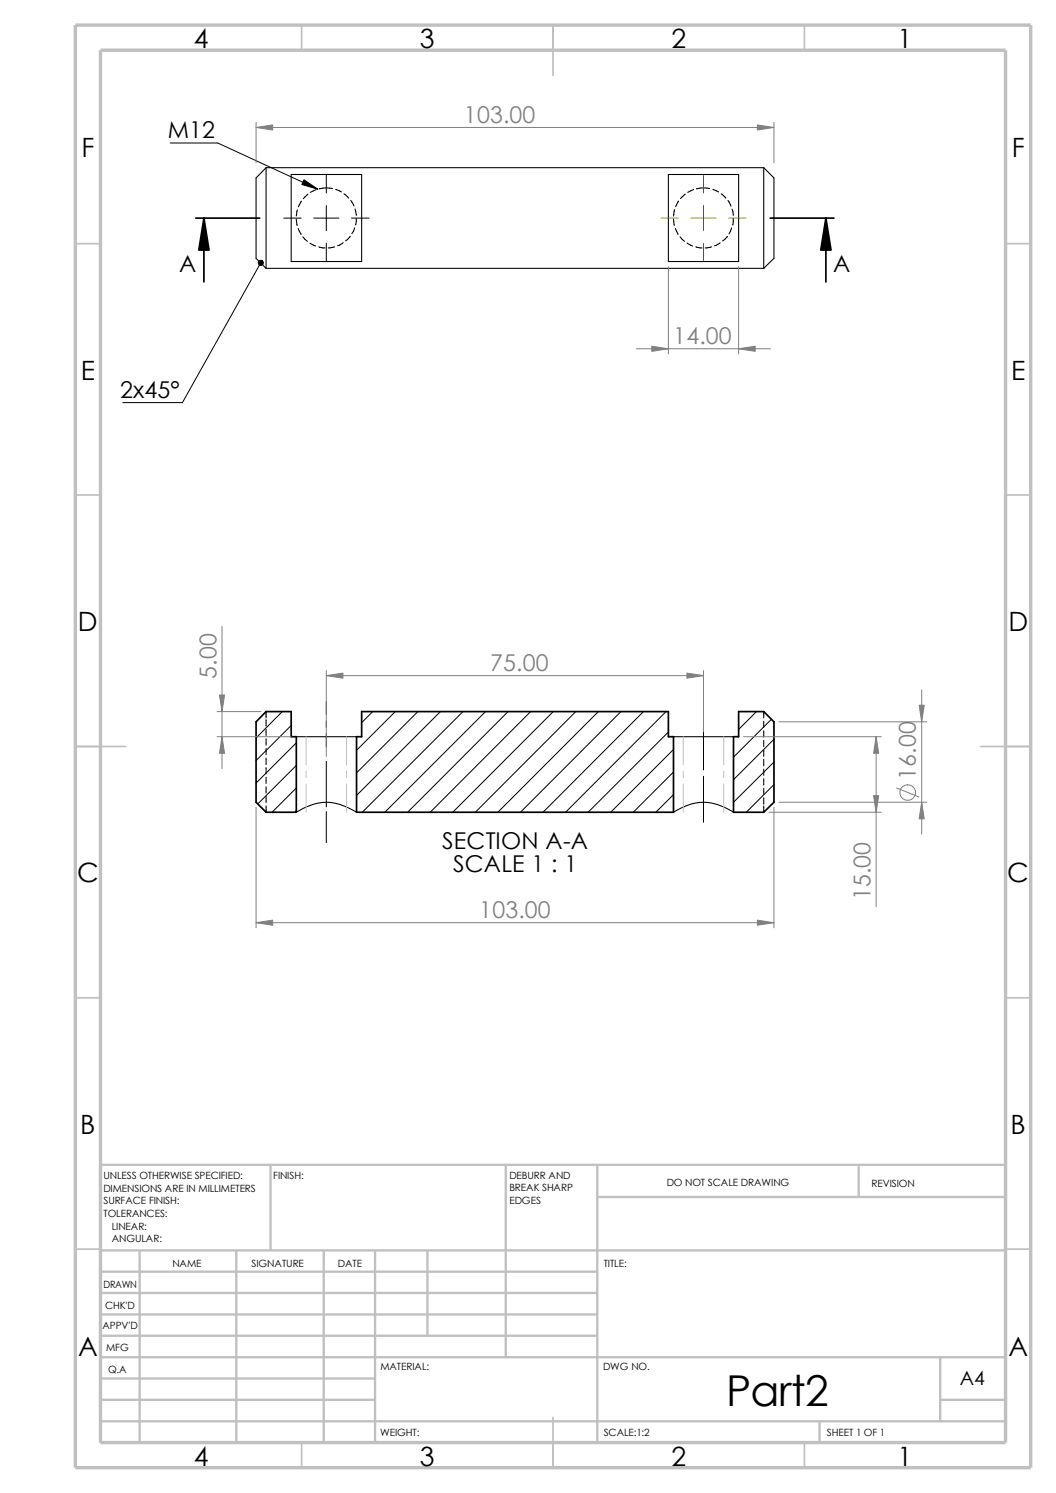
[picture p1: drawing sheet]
<svg xmlns="http://www.w3.org/2000/svg" width="210mm" height="297mm" viewBox="0 0 210 297" stroke-linecap="round" stroke-linejoin="round" font-family="sans-serif">
<g fill="none" stroke="#c0c0c0" stroke-width=".34">
<path d="M60 5v5M110 5v10M160 5v5M15 48.5h5M200 48.5h5M15 98.5h5M200 98.5h5M15 148.5h10M195 148.5h10M15 198.5h5M200 198.5h5M15 248.5h5"/>
<path d="M200 248.5h5M60 287v5M110 282v10M160 287v5"/>
</g>
<g fill="none" stroke="#c0c0c0" stroke-width=".47">
<path d="M53.8 231.7v17.1M100.6 231.7v38.3M118.8 231.7v55.3M118.8 238.1h81.2M170.8 231.7v6.4M200 231.7h-180v55.3M20 248.8h180M20 257.2h98.8M20 253h98.8M27.8 248.8v38.2M47 248.8v38.2M64.4 248.8v38.2"/>
<path d="M74.6 248.8v38.2M85 248.8v16.9M20 265.7h98.8M20 261.5h98.8M20 278.5h54.6M20 274.2h54.6M20 270h180M187 278.5h13M187 270v12.7M20 282.7h180M163 282.7v4.3"/>
</g>
<path d="M15 5h190v287h-190zM20 10h180v277h-180z" fill="none" stroke="#c0c0c0" stroke-width=".68" stroke-linecap="butt"/>
<g fill="none" stroke="#000" stroke-width=".21">
<path d="M52.9 33.4l-2 2v16l2 2M52.9 33.4h99M52.9 33.4v20M57.9 34.7h14v17.3h-14zM61.2 38.6l-.9 .9M62.9 37.7l-1.2 .6M64.8 37.4l-1.3 .1M64.9 37.4l1.2 .1M66.8 37.7l1.1 .5M68.4 38.6l.9 .8M69.8 39.9l.6 1.1M132.9 34.7h14v17.3h-14z"/>
<path d="M136.3 38.6l-1 .9M137.9 37.7l-1.1 .6M139.8 37.4l-1.3 .1M139.9 37.4l1.2 .1M141.8 37.7l1.1 .5M143.4 38.6l1 .8M144.8 39.9l.6 1.1M151.9 33.4v20M151.9 33.4l2 2v16l-2 2M52.9 53.4h99M58.9 43.6l.2 1.3M59.1 41.7l-.2 1.3"/>
<path d="M59.3 45.5l.6 1.1M59.9 46.6h.1M59.9 40l-.5 1.1M60.2 47.1l.9 .9M61.6 48.4l1.2 .5M63.4 49.1l1.2 .2M66.5 49.1l-1.2 .2M68.2 48.3l-1.1 .6M69.6 47l-.9 .9M70.5 45.3l-.5 1.2M70.6 41.6l.3 1.2M70.9 43.5l-.2 1.2"/>
<path d="M133.9 43.6l.2 1.2M134.2 41.7l-.3 1.3M134.3 45.5l.5 1.1M134.8 46.6h.1M135 40l-.6 1.1M135.3 47.1l.8 .9M136.7 48.3l1.1 .6M138.4 49.1l1.2 .2M141.5 49.1l-1.2 .2M143.2 48.3l-1.1 .6M144.7 47l-1 .9M145.5 45.3l-.5 1.2"/>
<path d="M145.6 41.6l.2 1.2M145.8 43.5l-.1 1.2M58.9 146.6h12M133.9 146.6h12M58.9 161.6a10 10 0 0 1 11.7-.2l.3 .2M133.9 161.6a10 10 0 0 1 11.7-.2l.3 .2"/>
</g>
<g fill="none" stroke="#000" stroke-width=".2">
<path d="M33.9 28.4h9.4l19.9 9.2M64.9 34.9v3.5M51.9 52.3l-15.6 27.8h-11.9M56.4 43.4h3.5M62.4 43.4h5M64.9 40.9v5M64.9 48.4v3.5M69.9 43.4h3.5M64.9 139.6v2.6M139.9 139.6v1.5M52.9 141.6v1.2M52.9 143.2v1.2"/>
<path d="M52.9 145.1v1.2M52.9 147v1.3M52.9 148.9v1.3M52.9 150.8v1.3M52.9 152.7v1.3M52.9 154.6v1.3M52.9 156.5v1.3M52.9 158.4v1.3M56.1 141.6l-5.2 5.2M57.9 144.3l-7 7M58.9 147.8l-8 8M58.9 152.3l-7.6 7.6"/>
<path d="M58.9 156.8l-4.8 4.8M64.9 143.4v1.3M64.9 146v2.6M64.9 151.5v9M74.1 141.6l-2.2 2.2M78.6 141.6l-7.7 7.7M83.1 141.6l-12.2 12.2M87.6 141.6l-16.7 16.6M92.1 141.6l-20 20M96.6 141.6l-20.1 20M101 141.6l-19.9 20M105.5 141.6l-19.9 20"/>
<path d="M110 141.6l-20 20M114.5 141.6l-20 20M119 141.6l-20 20M123.5 141.6l-20 20M128 141.6l-20 20M132.5 141.6l-20 20M132.9 145.6l-15.9 16M133.9 158.1l-3.5 3.5M133.9 149.1l-12.4 12.5M133.9 153.6l-8 8M139.9 142.4v1.3M139.9 144.9v8.3"/>
<path d="M139.9 154.4v9.2M150.5 141.6l-3.6 3.5M151.9 141.6v1.2M151.9 143.5v1.2M151.9 145.4v1.2M151.9 147.3v1.2M151.9 149.2v1.3M151.9 151.1v1.3M151.9 153v1.3M151.9 154.9v1.3M151.9 156.8v1.3M151.9 158.7v1.3"/>
<path d="M153.4 143.1l-7.5 7.5M153.9 147.1l-8 8M153.9 151.6l-8 8M153.9 156.1l-5.5 5.5M52.9 160.3v1.3M58.9 161.2l-.3 .4M64.9 161.5v6.1M151.9 160.3v1.3"/>
</g>
<path d="M38.9 43.4h12.7M40.6 43.4v12.7M153.2 43.4h12.7M164.3 43.4v12.7M52.9 141.6h5v5h1v15h-6l-2-2v-16zM71.9 141.6h61v5h1v15h-63v-15h1zM146.9 141.6h5l2 2v16l-2 2h-6v-15h1z" fill="none" stroke="#000" stroke-width=".34"/>
<path d="M60.9 146.6v5.5M60.9 153.4v1.3M60.9 156v5.6M68.9 146.6v5.5M68.9 153.4v1.3M68.9 156v5.6M135.9 146.6v5.5M135.9 153.4v1.3M135.9 156v5.6M143.9 146.6v5.5M143.9 153.4v1.3M143.9 156v5.6" fill="none" stroke="#c0c0c0" stroke-width=".2"/>
<path d="M139.9 34.9v3.5M131.4 43.4h3.5M137.4 43.4h5M139.9 40.9v5M139.9 48.4v3.5M144.9 43.4h3.5" fill="none" stroke="#808000" stroke-width=".2"/>
<g fill="#000" stroke="#000" stroke-width=".2">
<path d="M60.5 35.8l2.7 1.8-3.2-.9z"/>
<path d="M51.4 52l.3-.2 .4 .1-.2 .4 .2-.4a.51 .51 0 0 1 .2 .7 .51 .51 0 0 1-.7 .1 .51 .51 0 0 1-.2-.7z" fill-rule="evenodd"/>
</g>
<g fill="none" stroke="#808080" stroke-width=".2">
<path d="M50.9 24.3v8.1M50.9 25.4h103M153.9 24.3v8.1M132.9 53v17.4M146.9 53v17.4M126.6 69.4h26.6M44.2 124.6v28.3M64.9 134.4h75M64.9 133.4v17.1M139.9 133.4v12.2M183.3 137.2v28.7M43.2 146.6h14.7"/>
<path d="M43.2 141.6h8.7M147.9 146.6h27.4M154.9 159.6h29.4M154.9 143.6h29.4M174.2 146.6v33.8M178.3 156.8l4.5 1.7M50.9 160.6v24M152.9 161.6h22.4M153.9 160.6v24M50.9 183.6h103"/>
<circle cx="180.5" cy="157.7" r="1.56"/>
</g>
<g fill="#808080" stroke="#808080" stroke-width=".2">
<path d="M150.6 24.8l3.3 .6-3.3 .5z"/>
<path d="M50.9 25.4l3.3-.6v1.1z"/>
<path d="M146.9 69.4l3.3-.5v1z"/>
<path d="M129.6 68.9l3.3 .5-3.3 .5z"/>
<path d="M173.7 158.3h1.1l-.6 3.3z"/>
<path d="M174.2 146.6l.6 3.3h-1.1z"/>
<path d="M136.6 133.9l3.3 .5-3.3 .5z"/>
<path d="M64.9 134.4l3.3-.5v1z"/>
<path d="M183.3 159.6l.5 3.3h-1z"/>
<path d="M182.8 140.3h1l-.5 3.3z"/>
<path d="M150.6 183l3.3 .6-3.3 .5z"/>
<path d="M50.9 183.6l3.3-.6v1.1z"/>
<path d="M44.2 146.6l.5 3.3h-1.1z"/>
<path d="M43.6 138.3h1.1l-.5 3.3z"/>
</g>
<path d="M40.6 43.4l1 6.3h-2.1zM164.3 43.4l1 6.3h-2.1z" fill="#000" stroke="#000" stroke-width=".34"/>
<text font-size="8.5" x="144.4" y="279.7">Part2</text>
<g font-size="5.3">
<text x="38.5" y="9.6">4</text>
<text x="83.5" y="9.6">3</text>
<text x="133.5" y="9.6">2</text>
<text x="178.5" y="9.6">1</text>
<text x="16.2" y="31.3">F</text>
<text x="201.2" y="31.3">F</text>
<text x="16" y="75.6">E</text>
<text x="201.1" y="75.6">E</text>
<text x="15.5" y="125.6">D</text>
<text x="200.6" y="125.6">D</text>
<text x="15.3" y="175.6">C</text>
<text x="200.3" y="175.6">C</text>
<text x="16" y="225.6">B</text>
<text x="201" y="225.6">B</text>
<text x="15.5" y="269.8">A</text>
<text x="200.5" y="269.8">A</text>
<text x="38.5" y="291.6">4</text>
<text x="83.5" y="291.6">3</text>
<text x="133.5" y="291.6">2</text>
<text x="178.5" y="291.6">1</text>
</g>
<g font-size="4.6">
<text x="33.4" y="27.5">M12</text>
<text x="35.6" y="54.1">A</text>
<text x="165.7" y="54.1">A</text>
<text x="23.9" y="79.2">2x45°</text>
<text x="88" y="168.9">SECTION A-A</text>
<text x="90.1" y="173.4">SCALE 1 : 1</text>
</g>
<g font-size="4.6" fill="#808080">
<text x="92.3" y="24.4">103.00</text>
<text x="133.9" y="68.5">14.00</text>
<text x="43.1" y="135" transform="rotate(-90 43.1 135)">5.00</text>
<text x="97.5" y="133.5">75.00</text>
<text x="182.2" y="155.2" transform="rotate(-90 182.2 155.2)">16.00</text>
<text x="173.1" y="179.1" transform="rotate(-90 173.1 179.1)">15.00</text>
<text x="95.3" y="182.6">103.00</text>
</g>
<text font-size="3.9" x="190.9" y="275.5">A4</text>
<g font-size="2">
<text x="20.6" y="234.6">UNLESS OTHERWISE SPECIFIED:</text>
<text x="20.6" y="237.1">DIMENSIONS ARE IN MILLIMETERS</text>
<text x="20.6" y="239.6">SURFACE FINISH:</text>
<text x="54.4" y="234.6">FINISH:</text>
<text x="101.3" y="239.5">EDGES</text>
<text x="101.3" y="234.5">DEBURR AND</text>
<text x="101.3" y="237">BREAK SHARP</text>
<text x="132.6" y="236">DO NOT SCALE DRAWING</text>
<text x="173.3" y="236.2">REVISION</text>
<text x="20.6" y="242.1">TOLERANCES:</text>
<text x="22.2" y="244.6">LINEAR:</text>
<text x="22.2" y="247.1">ANGULAR:</text>
<text x="50" y="252">SIGNATURE</text>
<text x="67.2" y="252">DATE</text>
<text x="120.1" y="252">TITLE:</text>
<text x="20.6" y="256.2">DRAWN</text>
<text x="34.3" y="252.1">NAME</text>
<text x="20.9" y="260.4">CHK'D</text>
<text x="20.4" y="264.5">APPV'D</text>
<text x="21.1" y="268.8">MFG</text>
<text x="21.5" y="273.1">Q.A</text>
<text x="75.6" y="272.5">MATERIAL:</text>
<text x="119.9" y="272.5">DWG NO.</text>
<text x="75.6" y="285.6">WEIGHT:</text>
<text x="120.1" y="285.6">SCALE:1:2</text>
<text x="164.5" y="285.6">SHEET 1 OF 1</text>
</g>
</svg>
